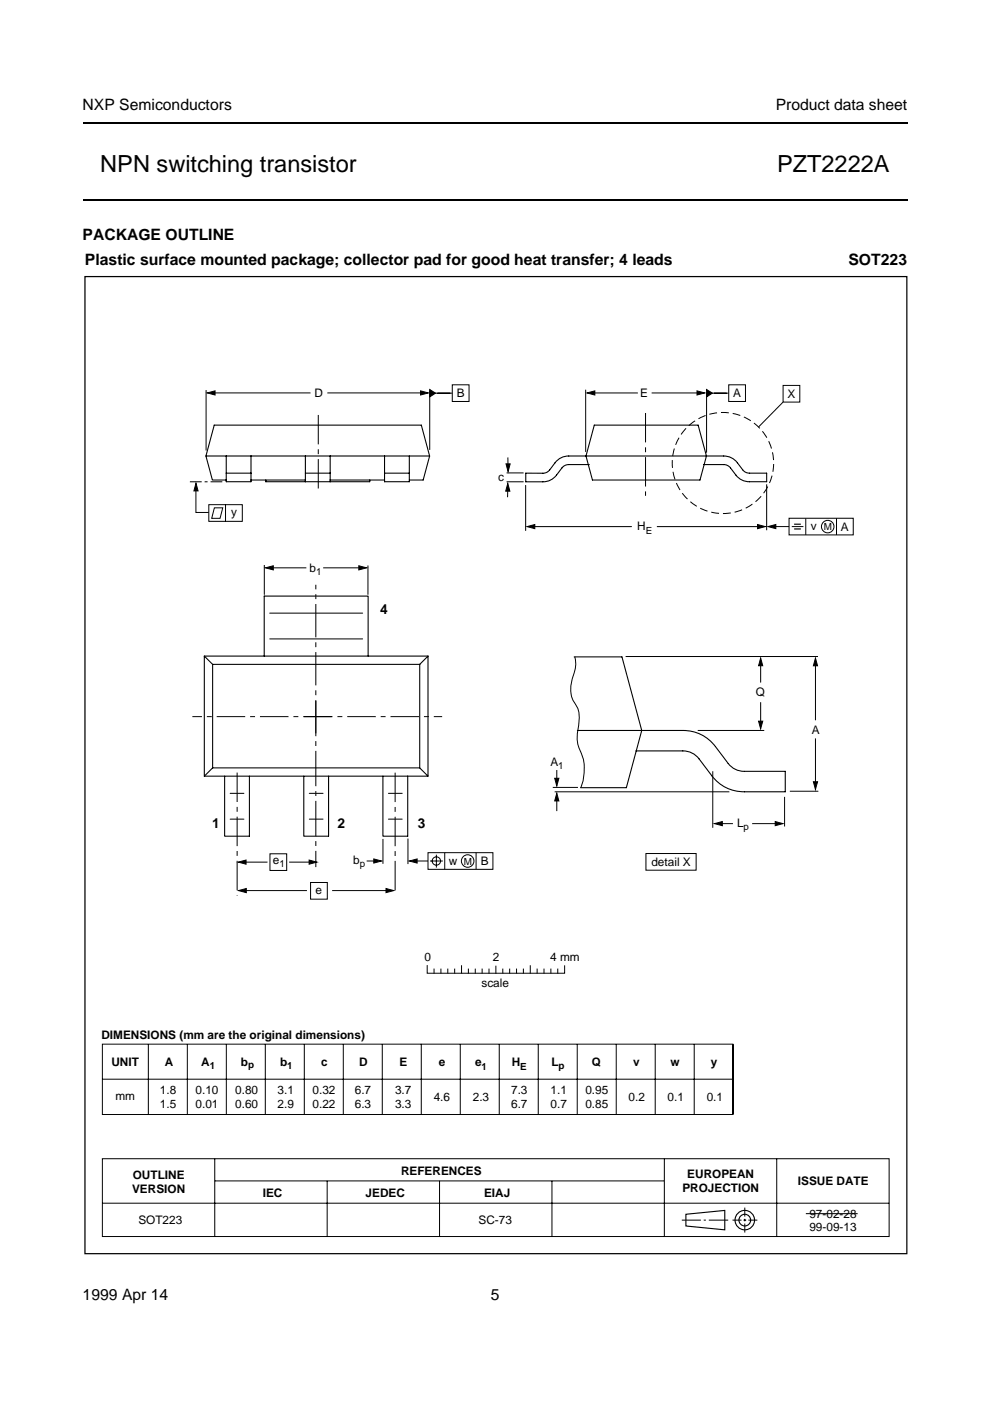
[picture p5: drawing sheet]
<svg xmlns="http://www.w3.org/2000/svg" width="210mm" height="297mm" viewBox="0 0 210 297" stroke-linecap="round" stroke-linejoin="round" font-family="sans-serif">
<path d="M17.5 26.1h174.9M17.5 42.4h174.9" fill="none" stroke="#000" stroke-width=".42"/>
<g fill="none" stroke="#000" stroke-width=".21">
<path d="M43.7 82.7v12.8M44.9 83.3h20.9M69.4 83.3h20.5M91.1 82.8v12.6M91.7 83.4h4.2M95.9 81.6h3.5v3.5h-3.5zM107.7 97v2.5M124.2 82.6v13.2M125.2 83.3h10M138.2 83.3h10.4M149.8 83.2v12.8M150.4 83.4h4.1"/>
<path d="M154.5 81.6h3.6v3.5h-3.6zM166 81.7h3.6v3.6h-3.6zM166 85.3l-5.2 5.2M41.5 103v5.7h2.8M44.3 107h7.1v3.5h-7.1zM45.5 107.7h1.7l-.5 2.2h-1.8zM47.8 107v3.5M56 119.8v6.3M78 119.9v6.2M107.4 100.3h3.6M107.4 102.1h3.6M107.7 103.5l-.1 1.9"/>
<path d="M111.4 102.8v9.7M112.6 111.6h21.4M139.3 111.6h21.9M162.5 102.7v9.7M163.8 111.6h3.5M167.3 109.9h13.6v3.5h-13.6zM167.9 111.6h2.4M170.8 109.9v3.5M177.4 109.9v3.5M57.2 135.5h19.7M57.2 130h19.7M57.3 120.4h7.7"/>
<path d="M68.5 120.4h8.3M121.9 139.3a7 7 0 0 1-.5 4.5 6.2 6.2 0 0 0 1 6.1 5.7 5.7 0 0 1 .3 3.4 9.9 9.9 0 0 0 0 5.1 10 10 0 0 1 .4 8.6M132.6 139.2h40.8M147.9 154.9h14.1M161.3 140.3v4.4M161.3 148.9v4.8M172.9 140.6v12.1M172.9 156.6v9.7M48.8 168.2h2.9M48.8 173.7h2.9M65.6 168.2h2.9M65.6 173.7h2.9"/>
<path d="M81.2 177.9v5.3M82.4 168.2h2.9M82.4 173.7h2.9M86.5 177.8v5.4M117.2 166.9h5.3M117.6 167.9h37M118.1 163.3v2.8M118.1 169.2v2.8M151.1 163.5v12M152.4 174.6h3M159.5 174.6h5.4M166.4 169v6.2"/>
<path d="M167.5 167.8h6M51.4 182.8h5.3M51.5 188.8h13.6M57.2 181h3.6v3.6h-3.6zM61.3 182.8h5M65.8 187.1h3.6v3.5h-3.6zM70.4 188.8h12.2M77.7 182.6h2.3M87.7 182.6h3M90.7 180.8h13.8v3.5h-13.8zM91.2 182.6h2.7M92.5 181.2v2.7"/>
<path d="M94.3 180.8v3.5M100.9 180.7v3.6M137 181h10.6v3.5h-10.6zM90.6 204.7v1.6h29.1v-1.5M92 205.5v.8M93.5 205.5v.8M94.9 205.5v.8M96.4 205.5v.8M97.9 204.8v1.5M99.3 205.5v.8M100.8 205.5v.8M102.2 205.5v.8"/>
<path d="M103.7 205.5v.8M105.1 204.9v1.4M106.6 205.5v.8M108.1 205.5v.8M109.5 205.5v.8M111 205.5v.8M112.4 204.8v1.5M113.9 205.5v.8M115.3 205.5v.8M116.8 205.5v.8M118.3 205.5v.8M21.7 221.4h133.7v14.9h-133.7z"/>
<path d="M21.7 228.8h133.7M31.5 221.4v14.9M39.7 221.4v14.9M48 221.4v14.9M56.3 221.4v14.9M64.5 221.4v14.9M72.8 221.4v14.9M81.1 221.4v14.9M89.3 221.3v15M97.6 221.4v14.9M105.9 221.4v14.9M114.1 221.4v14.9"/>
<path d="M122.4 221.4v14.9M130.7 221.4v14.9M138.9 221.4v14.9M147.2 221.4v14.9M155.5 221.4v14.9M21.7 245.7h166.8v16.5h-166.8zM21.7 255.1h166.8M45.5 245.7v16.5M45.6 250.4h95.2M69.4 250.4v11.8M93.2 250.4v11.8M117 250.4v11.8"/>
<path d="M140.9 245.7v16.5M144.6 258.7h4M149.2 258.7h.5M150.3 258.7h4.1M155.3 258.7h1.9M157.6 258.7h.6M157.9 256v1.9M157.9 258.4v.5M157.9 259.4v1.9M158.7 258.7h1.9M164.7 245.7v16.5M170.9 257.3h10.9"/>
<circle cx="175.5" cy="111.7" r="1.33"/>
<circle cx="92.5" cy="182.6" r=".89"/>
<circle cx="99.2" cy="182.6" r="1.33"/>
</g>
<g fill="none" stroke="#000" stroke-width=".24">
<path d="M145.4 257.4l8.3-.8v4.1l-8.3-.8z"/>
<circle cx="157.9" cy="258.7" r="2.06"/>
<circle cx="157.9" cy="258.7" r="1.24"/>
</g>
<g fill="#000" stroke="#000" stroke-width=".21">
<path d="M44 83.3l1.6-.4v.8zM89.2 82.9l1.6 .4-1.6 .4zM91.1 82.6l1.2 .8-1.2 .8zM107.3 98.3h.9l-.5 1.7zM124.5 83.3l1.6-.4v.9zM147.8 82.9l1.6 .4-1.6 .5zM149.8 82.6l1.2 .8-1.2 .8zM41.6 102.4l.4 1.7h-.9zM76.1 120l1.6 .4-1.6 .4zM107.7 102.5l.4 1.6h-.9zM111.7 111.6l1.7-.4v.9zM160.6 111.2l1.7 .4-1.7 .5z"/>
<path d="M162.8 111.6l1.7-.4v.9zM56.3 120.4l1.6-.4v.8zM161.3 139.5l.4 1.6h-.9zM160.8 152.9h.9l-.4 1.6zM172.9 139.5l.4 1.7h-.8zM118.1 168.2l.4 1.6h-.9zM117.6 165h.9l-.4 1.7zM151.5 174.6l1.6-.4v.9zM164.4 174.2l1.6 .4-1.6 .5zM172.5 165.7h.8l-.4 1.7zM50.5 182.8l1.7-.5v.9zM50.6 188.8l1.6-.4v.9z"/>
<path d="M65.5 182.3l1.7 .5-1.7 .4zM79.3 182.1l1.6 .5-1.6 .4zM81.8 188.4l1.7 .4-1.7 .5zM86.8 182.6l1.6-.5v.9z"/>
</g>
<path d="M168.4 111.1h1.4M168.4 112.1h1.4" fill="none" stroke="#000" stroke-width=".25"/>
<path d="M47.1 102.1h-7" fill="none" stroke="#000" stroke-width=".21" stroke-dasharray="2.5 .6 .6 .6" stroke-linecap="butt"/>
<path d="M18 58.6h174.3v207.2h-174.3z" fill="none" stroke="#000" stroke-width=".26"/>
<circle cx="153.3" cy="98.1" r="10.7" fill="none" stroke="#000" stroke-width=".21" stroke-dasharray="1.7 .8" stroke-linecap="butt"/>
<path d="M67.5 88v16.3M136.9 87.6v17.5M50.3 163.8v26.1M83.8 163.8v26" fill="none" stroke="#000" stroke-width=".21" stroke-dasharray="6.2 1 1 1" stroke-linecap="butt"/>
<path d="M64.4 151.9h29.3M70.3 151.9h-29.5" fill="none" stroke="#000" stroke-width=".21" stroke-dasharray="6 1 1 1" stroke-linecap="butt"/>
<path d="M67 155.5v-31.5" fill="none" stroke="#000" stroke-width=".21" stroke-dasharray="7.1 1 1 1" stroke-linecap="butt"/>
<path d="M67 148.6v35.2" fill="none" stroke="#000" stroke-width=".21" stroke-dasharray="7.5 1 1 1" stroke-linecap="butt"/>
<g fill="none" stroke="#000" stroke-width=".23">
<path d="M43.7 96.7l1.3 5.1h3M48 96.7h-4.3l1.7-6.6h43.9l1.8 6.6M48 96.7v5.4h5.2v-5.4M48 96.7h33.5M64.7 96.7v5.4M70 96.7v5.4M81.5 96.7h5.3v3.6M81.5 96.7v5.4h5.3v-.3M86.8 96.7h4.3M91.1 96.7l-1.4 5.1h-2.9v-1.5M124.7 98.5h.1M124.7 98.5h-4.1a1.77 1.77 0 0 0-1.5 .7 5.6 5.6 0 0 1-2.9 2.8l-1.1 .2h-3.6v-1.9h3.6a1.77 1.77 0 0 0 1.5-.7 5.6 5.6 0 0 1 2.9-2.8l1.1-.1h3.6l1.4 5.1h22.8l1.4-5.1h-25.6l1.8-6.6h22l1.8 6.6h3.6a3.5 3.5 0 0 1 2.9 1.4 3.5 3.5 0 0 0 2.2 2.2h4.1v1.8h-3.7a3.5 3.5 0 0 1-2.9-1.4 3.6 3.6 0 0 0-2.1-2.2h-4.6"/>
<path d="M48 100.3h5.2M53.2 101.8h3.2M64.7 101.8h-8.3v.3h22v-.3h3.1M64.7 100.3h5.3M70 101.8h8.4M81.5 100.3h5.3M43.3 139.1l1.8 1.8v21.9M43.3 139.1h12.7v-12.7h22.1v12.7h12.6M43.3 139.1v25.5M56 139.1h22.1M90.7 139.1v25.5h-4.3M90.7 139.1l-1.7 1.8"/>
<path d="M121.7 139.3h10.2l4.2 15.6h8.7a8.4 8.4 0 0 1 6.9 3.4l2.7 3.6a4.2 4.2 0 0 0 3.5 1.6h8.6v4.4h-8.6a8.5 8.5 0 0 1-7-3.4l-3.1-4-.8-.7-1.1-.4-1.1-.2h-9.9M45.1 140.9h43.9M89 140.9v21.9h-43.9M122.4 154.9h13.7l-3.3 12.1h-9.7M43.3 164.6h4.3v12.7h5.3v-12.7h11.5v12.7h5.3v-12.7h11.5v12.7h5.2v-12.7M45.1 162.8l-1.8 1.8M47.6 164.6h5.3M64.4 164.6h5.3M81.2 164.6h5.2M89 162.8l1.7 1.8"/>
</g>
<g font-size="5">
<text x="21.3" y="36.4">NPN switching transistor</text>
<text x="164.8" y="36.4">PZT2222A</text>
</g>
<g font-size="3.3">
<text x="17.5" y="23.3">NXP Semiconductors</text>
<text x="164.5" y="23.3">Product data sheet</text>
<text x="17.5" y="50.8">PACKAGE OUTLINE</text>
<text x="18" y="56.3">Plastic surface mounted package; collector pad for good heat transfer; 4 leads</text>
<text x="179.9" y="56.3">SOT223</text>
<text x="17.5" y="275.6">1999 Apr 14</text>
<text x="104" y="275.6">5</text>
</g>
<g font-size="2.9">
<text x="80.6" y="130.1">4</text>
<text x="45" y="175.5">1</text>
<text x="71.6" y="175.5">2</text>
<text x="88.6" y="175.5">3</text>
</g>
<g font-size="2.5">
<text x="66.6" y="84.2">D</text>
<text x="96.8" y="84.3">B</text>
<text x="135.8" y="84.3">E</text>
<text x="155.5" y="84.3">A</text>
<text x="167" y="84.4">X</text>
<text x="105.6" y="101.9">c</text>
<text x="49" y="109.4">y</text>
<text x="135.1" y="112.3">H</text>
<text x="171.9" y="112.4">v</text>
<text x="178.3" y="112.6">A</text>
<text x="65.6" y="121.3">b</text>
<text x="160.3" y="147.7">Q</text>
<text x="172.1" y="155.6">A</text>
<text x="116.7" y="162.4">A</text>
<text x="156.3" y="175.4">L</text>
<text x="57.9" y="183.2">e</text>
<text x="74.9" y="183.2">b</text>
<text x="95.2" y="183.3">w</text>
<text x="101.9" y="183.5">B</text>
<text x="138.1" y="183.6">detail X</text>
<text x="66.9" y="189.6">e</text>
<text x="90" y="203.8">0</text>
<text x="104.5" y="203.8">2</text>
<text x="116.6" y="203.8">4 mm</text>
<text x="102.1" y="209.3">scale</text>
<text x="21.5" y="220.2">DIMENSIONS (mm are the original dimensions)</text>
<text x="23.6" y="226">UNIT</text>
<text x="35" y="226">A</text>
<text x="42.7" y="226">A</text>
<text x="51.1" y="226">b</text>
<text x="59.4" y="226">b</text>
<text x="68.1" y="226">c</text>
<text x="76.1" y="226">D</text>
<text x="84.7" y="226.1">E</text>
<text x="93" y="226">e</text>
<text x="100.7" y="226">e</text>
<text x="108.5" y="226">H</text>
<text x="116.9" y="226">L</text>
<text x="125.5" y="226">Q</text>
<text x="134.2" y="226">v</text>
<text x="142.2" y="226">w</text>
<text x="150.7" y="226">y</text>
<text x="24.5" y="233.2">mm</text>
<text x="33.9" y="231.9">1.8</text>
<text x="41.5" y="231.9">0.10</text>
<text x="49.9" y="231.9">0.80</text>
<text x="58.9" y="231.9">3.1</text>
<text x="66.3" y="232">0.32</text>
<text x="75.2" y="232">6.7</text>
<text x="83.8" y="232">3.7</text>
<text x="92" y="233.4">4.6</text>
<text x="100.2" y="233.4">2.3</text>
<text x="108.4" y="232">7.3</text>
<text x="116.7" y="232">1.1</text>
<text x="124.1" y="232">0.95</text>
<text x="133.3" y="233.4">0.2</text>
<text x="141.5" y="233.4">0.1</text>
<text x="149.8" y="233.4">0.1</text>
<text x="33.9" y="234.8">1.5</text>
<text x="41.5" y="234.8">0.01</text>
<text x="49.9" y="234.8">0.60</text>
<text x="58.9" y="234.8">2.9</text>
<text x="66.3" y="235">0.22</text>
<text x="75.2" y="235">6.3</text>
<text x="83.8" y="235">3.3</text>
<text x="108.4" y="235">6.7</text>
<text x="116.7" y="235">0.7</text>
<text x="124.1" y="235">0.85</text>
<text x="28.2" y="250">OUTLINE</text>
<text x="85" y="249">REFERENCES</text>
<text x="145.7" y="249.8">EUROPEAN</text>
<text x="169.2" y="251.3">ISSUE DATE</text>
<text x="28" y="252.9">VERSION</text>
<text x="55.7" y="253.8">IEC</text>
<text x="77.5" y="253.8">JEDEC</text>
<text x="102.6" y="253.8">EIAJ</text>
<text x="144.7" y="252.7">PROJECTION</text>
<text x="29.3" y="259.5">SOT223</text>
<text x="101.5" y="259.5">SC-73</text>
<text x="171.6" y="258.2">97-02-28</text>
<text x="171.6" y="261.1">99-09-13</text>
</g>
<g font-size="2.1">
<text x="136.9" y="113.1">E</text>
<text x="174.7" y="112.4">M</text>
<text x="67" y="121.9">1</text>
<text x="118.4" y="163">1</text>
<text x="157.7" y="176">p</text>
<text x="59.3" y="183.9">1</text>
<text x="76.3" y="183.8">p</text>
<text x="98.3" y="183.3">M</text>
<text x="44.5" y="226.7">1</text>
<text x="52.6" y="226.5">p</text>
<text x="60.9" y="226.7">1</text>
<text x="102.1" y="226.9">1</text>
<text x="110.3" y="226.9">E</text>
<text x="118.4" y="226.7">p</text>
</g>
</svg>
